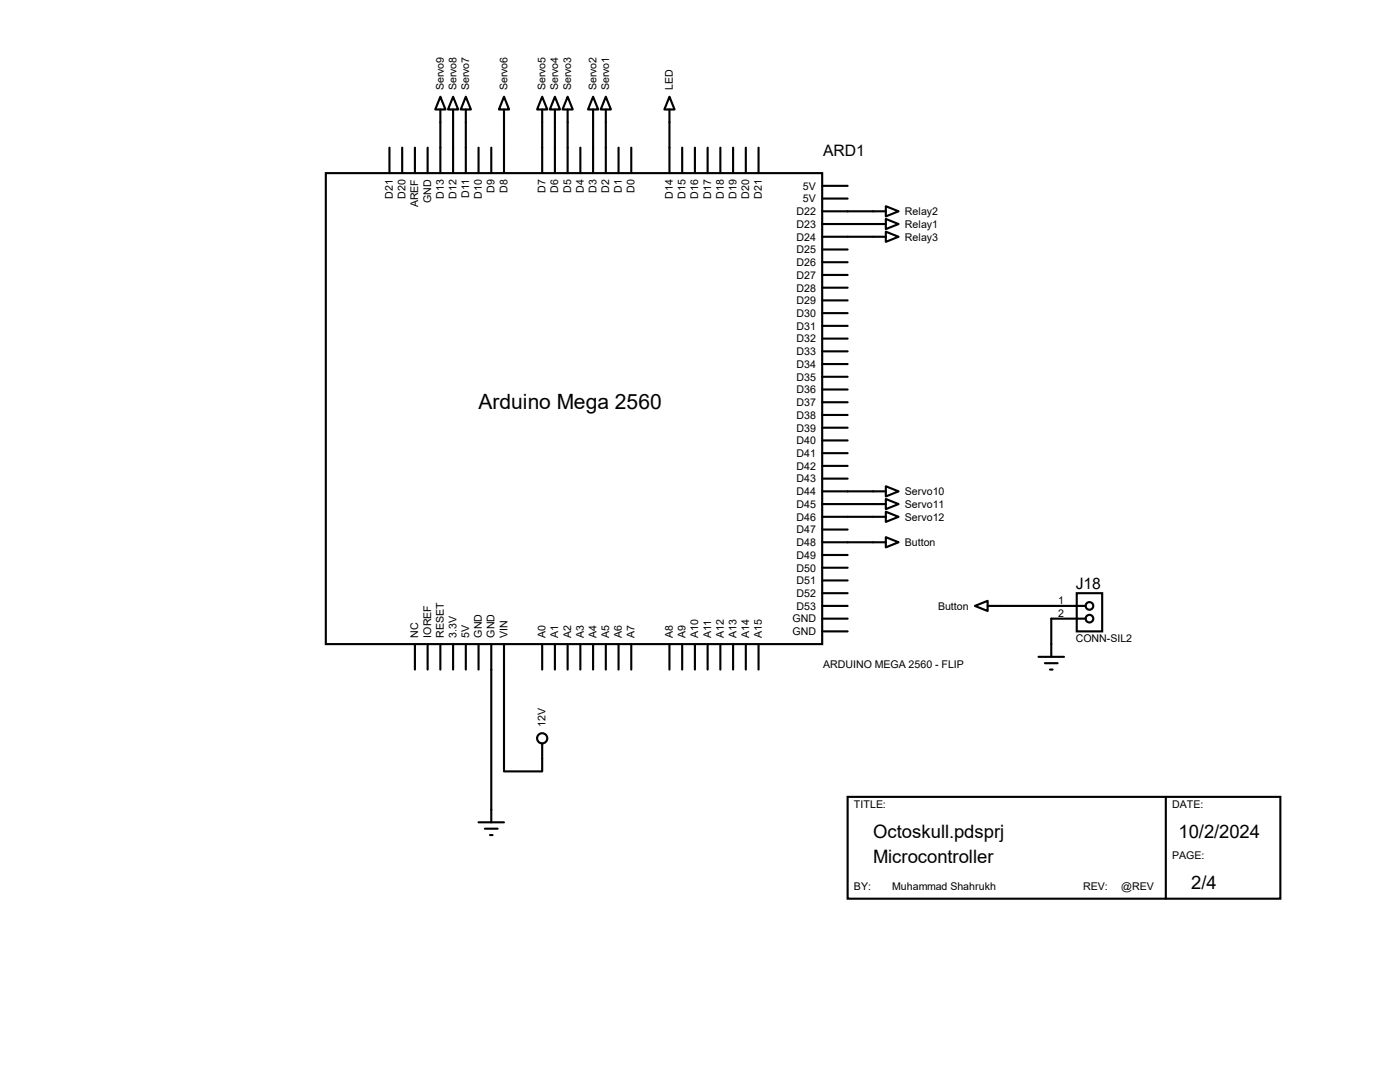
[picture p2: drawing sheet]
<svg xmlns="http://www.w3.org/2000/svg" width="279mm" height="216mm" viewBox="0 0 279 216" stroke-linecap="round" stroke-linejoin="round" font-family="sans-serif">
<g fill="none" stroke="#000" stroke-width=".42">
<path d="M87.9 19.3l1 2.5h-2zM90.4 19.3l1 2.5h-2zM93 19.3l1 2.5h-2.1zM100.6 19.3l1 2.5h-2zM108.2 19.3l1 2.5h-2zM110.7 19.3l1.1 2.5h-2.1zM113.3 19.3l1 2.5h-2zM118.4 19.3l1 2.5h-2.1zM120.9 19.3l1 2.5h-2zM133.6 19.3l1 2.5h-2zM65 34.5h99.1v94h-99.1zM77.7 29.5v5"/>
<path d="M80.3 29.5v5M82.8 29.5v5M85.3 29.5v5M87.9 21.8v12.7M90.4 21.8v12.7M93 21.8v12.7M95.5 29.5v5M98 29.5v5M100.6 21.8v12.7M108.2 21.8v12.7M110.7 21.8v12.7M113.3 21.8v12.7"/>
<path d="M115.8 29.5v5M118.4 21.8v12.7M120.9 21.8v12.7M123.4 29.5v5M126 29.5v5M133.6 21.8v12.7M136.1 29.5v5M138.7 29.5v5M141.2 29.5v5M143.8 29.5v5M146.3 29.5v5M148.8 29.5v5"/>
<path d="M151.4 29.5v5M164.1 39.6h5.1M164.1 37.1h5.1M164.1 42.2h12.7M164.1 44.7h12.7M164.1 47.2h12.7M164.1 54.9h5.1M164.1 57.4h5.1M164.1 59.9h5.1M164.1 52.3h5.1M164.1 49.8h5.1M176.8 41.1l2.5 1.1-2.5 1z"/>
<path d="M176.8 43.7l2.5 1-2.5 1zM176.8 46.2l2.5 1-2.5 1.1zM164.1 62.5h5.1M164.1 65h5.1M164.1 67.6h5.1M164.1 70.1h5.1M164.1 72.6h5.1M164.1 75.2h5.1M164.1 77.7h5.1M164.1 98h12.7M164.1 80.3h5.1M164.1 82.8h5.1"/>
<path d="M164.1 85.3h5.1M164.1 87.9h5.1M164.1 90.4h5.1M164.1 93h5.1M164.1 95.5h5.1M176.8 97l2.5 1-2.5 1.1zM176.8 99.6l2.5 1-2.5 1zM164.1 100.6h12.7M164.1 103.1h12.7M164.1 108.2h12.7M164.1 105.7h5.1M164.1 110.7h5.1"/>
<path d="M164.1 113.3h5.1M164.1 115.8h5.1M164.1 118.4h5.1M176.8 102.1l2.5 1-2.5 1zM176.8 107.2l2.5 1-2.5 1zM214.9 118.4h5.1v7.6h-5.1zM82.8 128.5v5.1M85.3 128.5v5.1M87.9 128.5v5.1M90.4 128.5v5.1M93 128.5v5.1M95.5 128.5v5.1"/>
<path d="M98 128.5v35.6M100.6 128.5v25.4h7.6v-5.6M108.2 128.5v5.1M110.7 128.5v5.1M113.3 128.5v5.1M115.8 128.5v5.1M118.4 128.5v5.1M120.9 128.5v5.1M123.4 128.5v5.1M126 128.5v5.1M133.6 128.5v5.1M136.1 128.5v5.1"/>
<path d="M138.7 128.5v5.1M141.2 128.5v5.1M143.8 128.5v5.1M146.3 128.5v5.1M148.8 128.5v5.1M151.4 128.5v5.1M164.1 120.9h5.1M164.1 123.4h5.1M164.1 126h5.1M194.6 120.9l2.5-1v2zM197.1 120.9h19.6M207.3 131.1h5"/>
<path d="M208.5 132.3h2.6M209.5 133.6h.6M216.7 123.4h-6.9v7.7M169.2 159h86.3v20.3h-86.3zM232.7 159v20.3M95.5 164.1h5.1M96.8 165.4h2.5M97.8 166.6h.5"/>
<circle cx="217.4" cy="123.4" r=".76"/>
<circle cx="217.4" cy="120.9" r=".76"/>
<circle cx="108.2" cy="147.3" r="1.02"/>
</g>
<text font-size="4.2" x="95.5" y="81.5">Arduino Mega 2560</text>
<g font-size="3.7">
<text x="174.2" y="167.1">Octoskull.pdsprj</text>
<text x="235.2" y="167.1">10/2/2024</text>
<text x="174.2" y="172.2">Microcontroller</text>
<text x="237.7" y="177.3">2/4</text>
</g>
<g font-size="3.1">
<text x="164.3" y="31.1">ARD1</text>
<text x="214.7" y="117.5">J18</text>
</g>
<g font-size="2.1">
<text x="88.6" y="18" transform="rotate(-90 88.6 18)">Servo9</text>
<text x="91.1" y="18" transform="rotate(-90 91.1 18)">Servo8</text>
<text x="93.6" y="18" transform="rotate(-90 93.6 18)">Servo7</text>
<text x="101.3" y="18" transform="rotate(-90 101.3 18)">Servo6</text>
<text x="108.9" y="18" transform="rotate(-90 108.9 18)">Servo5</text>
<text x="111.4" y="18" transform="rotate(-90 111.4 18)">Servo4</text>
<text x="114" y="18" transform="rotate(-90 114 18)">Servo3</text>
<text x="119" y="18" transform="rotate(-90 119 18)">Servo2</text>
<text x="121.6" y="18" transform="rotate(-90 121.6 18)">Servo1</text>
<text x="134.3" y="18" transform="rotate(-90 134.3 18)">LED</text>
<text x="78.4" y="39.7" transform="rotate(-90 78.4 39.7)">D21</text>
<text x="80.9" y="39.7" transform="rotate(-90 80.9 39.7)">D20</text>
<text x="83.5" y="41.4" transform="rotate(-90 83.5 41.4)">AREF</text>
<text x="86" y="40.5" transform="rotate(-90 86 40.5)">GND</text>
<text x="88.6" y="39.7" transform="rotate(-90 88.6 39.7)">D13</text>
<text x="91.1" y="39.7" transform="rotate(-90 91.1 39.7)">D12</text>
<text x="93.6" y="39.5" transform="rotate(-90 93.6 39.5)">D11</text>
<text x="96.2" y="39.7" transform="rotate(-90 96.2 39.7)">D10</text>
<text x="98.7" y="38.5" transform="rotate(-90 98.7 38.5)">D9</text>
<text x="101.3" y="38.5" transform="rotate(-90 101.3 38.5)">D8</text>
<text x="108.9" y="38.5" transform="rotate(-90 108.9 38.5)">D7</text>
<text x="111.4" y="38.5" transform="rotate(-90 111.4 38.5)">D6</text>
<text x="114" y="38.5" transform="rotate(-90 114 38.5)">D5</text>
<text x="116.5" y="38.5" transform="rotate(-90 116.5 38.5)">D4</text>
<text x="119" y="38.5" transform="rotate(-90 119 38.5)">D3</text>
<text x="121.6" y="38.5" transform="rotate(-90 121.6 38.5)">D2</text>
<text x="124.1" y="38.5" transform="rotate(-90 124.1 38.5)">D1</text>
<text x="126.7" y="38.5" transform="rotate(-90 126.7 38.5)">D0</text>
<text x="134.3" y="39.7" transform="rotate(-90 134.3 39.7)">D14</text>
<text x="136.8" y="39.7" transform="rotate(-90 136.8 39.7)">D15</text>
<text x="139.4" y="39.7" transform="rotate(-90 139.4 39.7)">D16</text>
<text x="141.9" y="39.7" transform="rotate(-90 141.9 39.7)">D17</text>
<text x="144.4" y="39.7" transform="rotate(-90 144.4 39.7)">D18</text>
<text x="147" y="39.7" transform="rotate(-90 147 39.7)">D19</text>
<text x="149.5" y="39.7" transform="rotate(-90 149.5 39.7)">D20</text>
<text x="152.1" y="39.7" transform="rotate(-90 152.1 39.7)">D21</text>
<text x="160.2" y="40.4">5V</text>
<text x="160.2" y="37.8">5V</text>
<text x="159" y="45.5">D23</text>
<text x="159" y="42.9">D22</text>
<text x="180.6" y="42.9">Relay2</text>
<text x="180.6" y="45.5">Relay1</text>
<text x="159" y="53.1">D26</text>
<text x="159" y="50.5">D25</text>
<text x="159" y="48">D24</text>
<text x="180.6" y="48">Relay3</text>
<text x="159" y="55.6">D27</text>
<text x="159" y="58.2">D28</text>
<text x="159" y="60.7">D29</text>
<text x="159" y="63.2">D30</text>
<text x="159" y="65.8">D31</text>
<text x="159" y="68.3">D32</text>
<text x="159" y="70.9">D33</text>
<text x="159" y="73.4">D34</text>
<text x="159" y="75.9">D35</text>
<text x="159" y="78.5">D36</text>
<text x="159" y="81">D37</text>
<text x="159" y="83.6">D38</text>
<text x="159" y="86.1">D39</text>
<text x="159" y="88.6">D40</text>
<text x="159" y="91.2">D41</text>
<text x="159" y="93.7">D42</text>
<text x="159" y="96.3">D43</text>
<text x="159" y="98.8">D44</text>
<text x="159" y="101.3">D45</text>
<text x="180.6" y="98.8">Servo10</text>
<text x="180.6" y="101.3">Servo11</text>
<text x="159" y="103.9">D46</text>
<text x="159" y="106.4">D47</text>
<text x="180.6" y="103.9">Servo12</text>
<text x="159" y="109">D48</text>
<text x="159" y="111.5">D49</text>
<text x="180.6" y="109">Button</text>
<text x="159" y="114">D50</text>
<text x="159" y="116.6">D51</text>
<text x="159" y="119.1">D52</text>
<text x="158.2" y="124.2">GND</text>
<text x="159" y="121.7">D53</text>
<text x="187.2" y="121.7">Button</text>
<text x="211.2" y="120.5">1</text>
<text x="211.2" y="123.1">2</text>
<text x="83.5" y="127.3" transform="rotate(-90 83.5 127.3)">NC</text>
<text x="86" y="127.3" transform="rotate(-90 86 127.3)">IOREF</text>
<text x="88.6" y="127.3" transform="rotate(-90 88.6 127.3)">RESET</text>
<text x="91.1" y="127.3" transform="rotate(-90 91.1 127.3)">3.3V</text>
<text x="93.6" y="127.3" transform="rotate(-90 93.6 127.3)">5V</text>
<text x="96.2" y="127.3" transform="rotate(-90 96.2 127.3)">GND</text>
<text x="98.7" y="127.3" transform="rotate(-90 98.7 127.3)">GND</text>
<text x="101.3" y="127.3" transform="rotate(-90 101.3 127.3)">VIN</text>
<text x="108.9" y="127.3" transform="rotate(-90 108.9 127.3)">A0</text>
<text x="111.4" y="127.3" transform="rotate(-90 111.4 127.3)">A1</text>
<text x="114" y="127.3" transform="rotate(-90 114 127.3)">A2</text>
<text x="116.5" y="127.3" transform="rotate(-90 116.5 127.3)">A3</text>
<text x="119" y="127.3" transform="rotate(-90 119 127.3)">A4</text>
<text x="121.6" y="127.3" transform="rotate(-90 121.6 127.3)">A5</text>
<text x="124.1" y="127.3" transform="rotate(-90 124.1 127.3)">A6</text>
<text x="126.7" y="127.3" transform="rotate(-90 126.7 127.3)">A7</text>
<text x="134.3" y="127.3" transform="rotate(-90 134.3 127.3)">A8</text>
<text x="136.8" y="127.3" transform="rotate(-90 136.8 127.3)">A9</text>
<text x="139.4" y="127.3" transform="rotate(-90 139.4 127.3)">A10</text>
<text x="141.9" y="127.3" transform="rotate(-90 141.9 127.3)">A11</text>
<text x="144.4" y="127.3" transform="rotate(-90 144.4 127.3)">A12</text>
<text x="147" y="127.3" transform="rotate(-90 147 127.3)">A13</text>
<text x="149.5" y="127.3" transform="rotate(-90 149.5 127.3)">A14</text>
<text x="152.1" y="127.3" transform="rotate(-90 152.1 127.3)">A15</text>
<text x="158.2" y="126.7">GND</text>
<text x="214.7" y="128.1">CONN-SIL2</text>
<text x="164.3" y="133.2">ARDUINO MEGA 2560 - FLIP</text>
<text x="108.9" y="145" transform="rotate(-90 108.9 145)">12V</text>
<text x="170.4" y="161.2">TITLE:</text>
<text x="233.9" y="161.2">DATE:</text>
<text x="233.9" y="171.3">PAGE:</text>
<text x="170.4" y="177.7">BY:</text>
<text x="178.1" y="177.7">Muhammad Shahrukh</text>
<text x="216.2" y="177.7">REV:</text>
<text x="223.8" y="177.7">@REV</text>
</g>
</svg>
